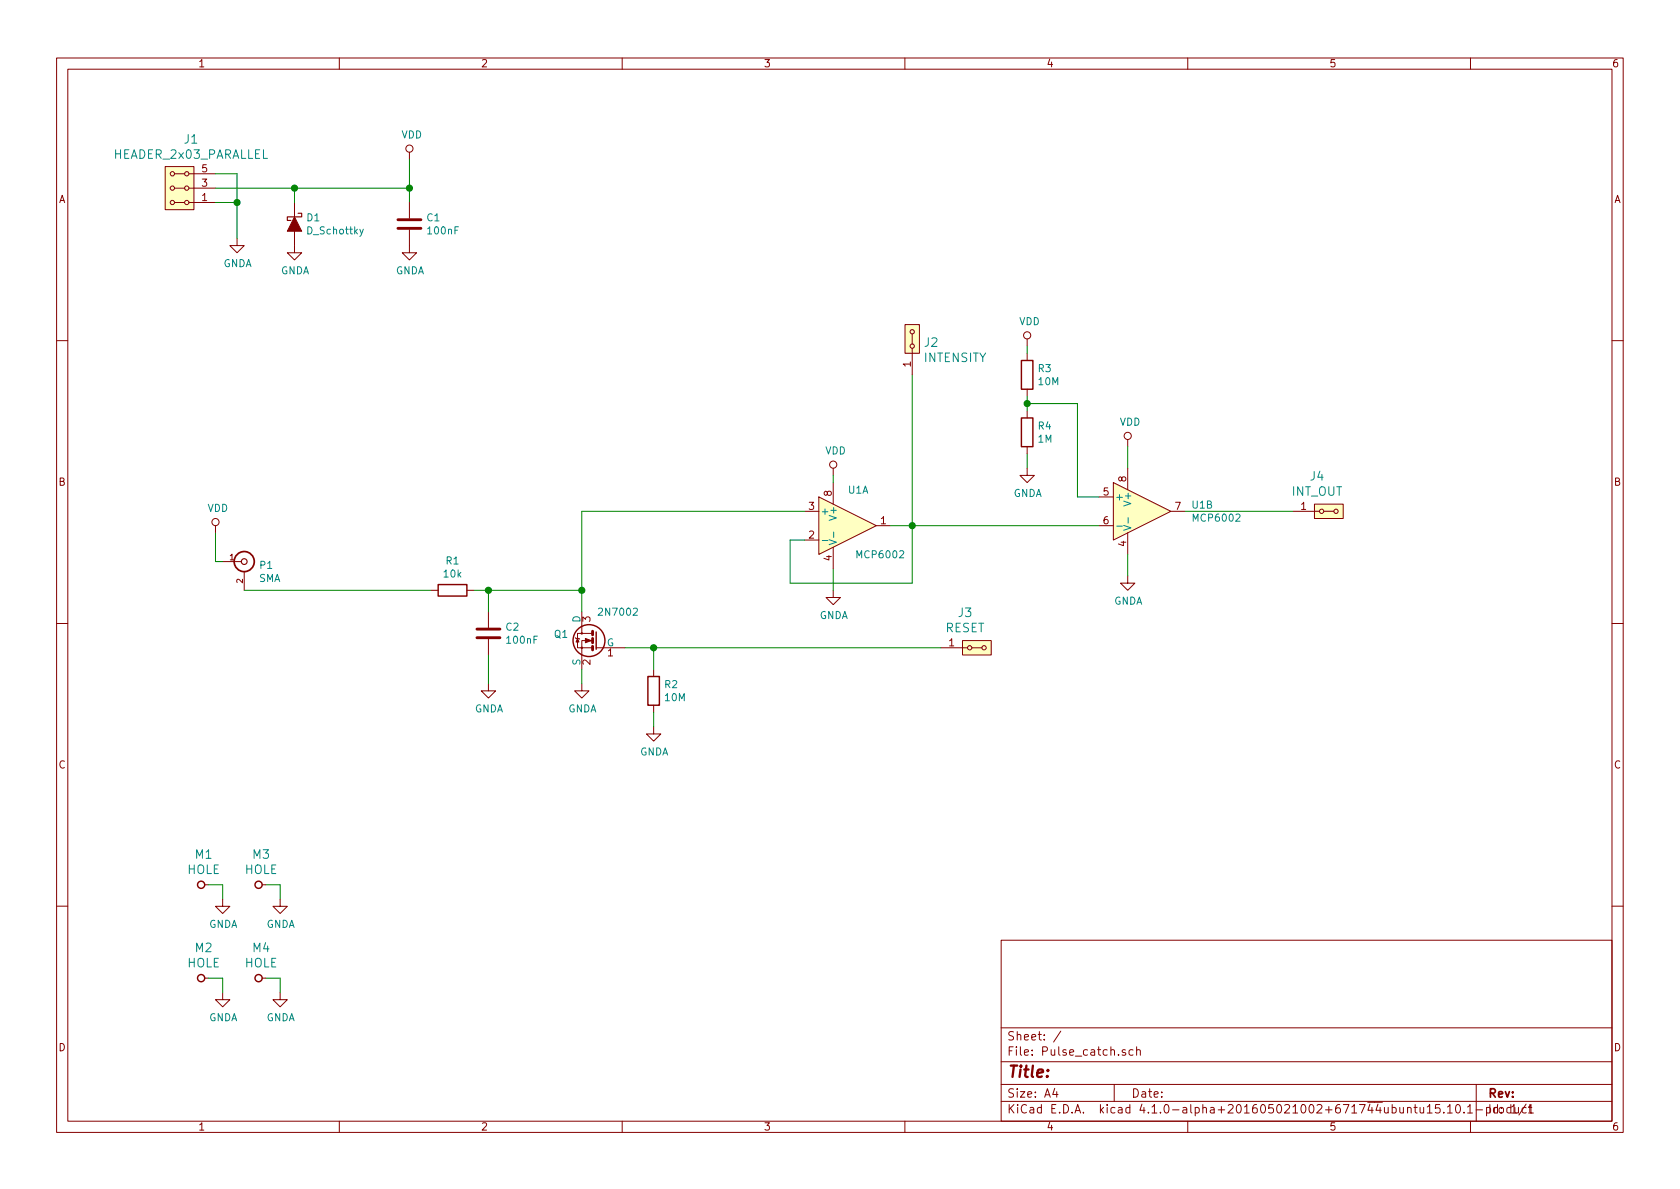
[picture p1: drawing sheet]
EESchema Schematic File Version 2
LIBS:power
LIBS:device
LIBS:transistors
LIBS:conn
LIBS:linear
LIBS:regul
LIBS:74xx
LIBS:cmos4000
LIBS:adc-dac
LIBS:memory
LIBS:xilinx
LIBS:microcontrollers
LIBS:dsp
LIBS:microchip
LIBS:analog_switches
LIBS:motorola
LIBS:texas
LIBS:intel
LIBS:audio
LIBS:interface
LIBS:digital-audio
LIBS:philips
LIBS:display
LIBS:cypress
LIBS:siliconi
LIBS:opto
LIBS:atmel
LIBS:contrib
LIBS:valves
LIBS:MLAB_HEADER
LIBS:MLAB_MECHANICAL
LIBS:Pulse_catch-cache
EELAYER 25 0
EELAYER END
$Descr A4 11693 8268
encoding utf-8
Sheet 1 1
Title ""
Date ""
Rev ""
Comp ""
Comment1 ""
Comment2 ""
Comment3 ""
Comment4 ""
$EndDescr
$Comp
L 2N7002 Q1
U 1 1
P 4150 4450
F 0 "Q1" H 4341 4496 50  0000 L CNN
F 1 "2N7002" H 3850 4650 50  0000 L CNN
F 2 "TO_SOT_Packages_SMD:SOT-23" H 4350 4375 50  0001 L CIN
F 3 "" H 4150 4450 50  0000 L CNN
	1    4150 4450
	-1   0    0    -1  
$EndComp
$Comp
L R R1
U 1 1
P 3150 4100
F 0 "R1" V 2943 4100 50  0000 C CNN
F 1 "10k" V 3034 4100 50  0000 C CNN
F 2 "Mlab_R:SMD-0805" V 3080 4100 50  0001 C CNN
F 3 "" H 3150 4100 50  0000 C CNN
	1    3150 4100
	0    1    1    0   
$EndComp
$Comp
L C C2
U 1 1
P 3400 4400
F 0 "C2" H 3515 4446 50  0000 L CNN
F 1 "100nF" H 3515 4355 50  0000 L CNN
F 2 "Capacitors_SMD:C_0805" H 3438 4250 50  0001 C CNN
F 3 "" H 3400 4400 50  0000 C CNN
	1    3400 4400
	1    0    0    -1  
$EndComp
$Comp
L R R2
U 1 1
P 4550 4800
F 0 "R2" H 4620 4846 50  0000 L CNN
F 1 "10M" H 4620 4755 50  0000 L CNN
F 2 "Mlab_R:SMD-0805" V 4480 4800 50  0001 C CNN
F 3 "" H 4550 4800 50  0000 C CNN
	1    4550 4800
	1    0    0    -1  
$EndComp
$Comp
L GNDA #PWR01
U 1 1
P 4050 4750
F 0 "#PWR01" H 4050 4500 50  0001 C CNN
F 1 "GNDA" H 4055 4577 50  0000 C CNN
F 2 "" H 4050 4750 50  0000 C CNN
F 3 "" H 4050 4750 50  0000 C CNN
	1    4050 4750
	1    0    0    -1  
$EndComp
$Comp
L GNDA #PWR02
U 1 1
P 4550 5050
F 0 "#PWR02" H 4550 4800 50  0001 C CNN
F 1 "GNDA" H 4555 4877 50  0000 C CNN
F 2 "" H 4550 5050 50  0000 C CNN
F 3 "" H 4550 5050 50  0000 C CNN
	1    4550 5050
	1    0    0    -1  
$EndComp
$Comp
L GNDA #PWR03
U 1 1
P 3400 4750
F 0 "#PWR03" H 3400 4500 50  0001 C CNN
F 1 "GNDA" H 3405 4577 50  0000 C CNN
F 2 "" H 3400 4750 50  0000 C CNN
F 3 "" H 3400 4750 50  0000 C CNN
	1    3400 4750
	1    0    0    -1  
$EndComp
$Comp
L BNC P1
U 1 1
P 1700 3900
F 0 "P1" H 1801 3876 50  0000 L CNN
F 1 "SMA" H 1801 3785 50  0000 L CNN
F 2 "Mlab_Con:SMA6251A13G50" H 1700 3900 50  0001 C CNN
F 3 "" H 1700 3900 50  0000 C CNN
	1    1700 3900
	1    0    0    -1  
$EndComp
$Comp
L VDD #PWR04
U 1 1
P 1500 3700
F 0 "#PWR04" H 1500 3550 50  0001 C CNN
F 1 "VDD" H 1517 3873 50  0000 C CNN
F 2 "" H 1500 3700 50  0000 C CNN
F 3 "" H 1500 3700 50  0000 C CNN
	1    1500 3700
	1    0    0    -1  
$EndComp
$Comp
L MCP6002 U1
U 1 1
P 5900 3650
F 0 "U1" H 5900 3900 50  0000 L CNN
F 1 "MCP6002" H 5950 3450 50  0000 L CNN
F 2 "Housings_SSOP:MSOP-8_3x3mm_Pitch0.65mm" H 5800 3700 50  0001 C CNN
F 3 "" H 5900 3800 50  0000 C CNN
	1    5900 3650
	1    0    0    -1  
$EndComp
$Comp
L MCP6002 U1
U 2 1
P 7950 3550
F 0 "U1" H 8291 3596 50  0000 L CNN
F 1 "MCP6002" H 8291 3505 50  0000 L CNN
F 2 "Housings_SSOP:MSOP-8_3x3mm_Pitch0.65mm" H 7850 3600 50  0001 C CNN
F 3 "" H 7950 3700 50  0000 C CNN
	2    7950 3550
	1    0    0    -1  
$EndComp
$Comp
L GNDA #PWR05
U 1 1
P 5800 4100
F 0 "#PWR05" H 5800 3850 50  0001 C CNN
F 1 "GNDA" H 5805 3927 50  0000 C CNN
F 2 "" H 5800 4100 50  0000 C CNN
F 3 "" H 5800 4100 50  0000 C CNN
	1    5800 4100
	1    0    0    -1  
$EndComp
$Comp
L VDD #PWR06
U 1 1
P 5800 3300
F 0 "#PWR06" H 5800 3150 50  0001 C CNN
F 1 "VDD" H 5817 3473 50  0000 C CNN
F 2 "" H 5800 3300 50  0000 C CNN
F 3 "" H 5800 3300 50  0000 C CNN
	1    5800 3300
	1    0    0    -1  
$EndComp
$Comp
L R R3
U 1 1
P 7150 2600
F 0 "R3" H 7220 2646 50  0000 L CNN
F 1 "10M" H 7220 2555 50  0000 L CNN
F 2 "Mlab_R:SMD-0805" V 7080 2600 50  0001 C CNN
F 3 "" H 7150 2600 50  0000 C CNN
	1    7150 2600
	1    0    0    -1  
$EndComp
$Comp
L R R4
U 1 1
P 7150 3000
F 0 "R4" H 7220 3046 50  0000 L CNN
F 1 "1M" H 7220 2955 50  0000 L CNN
F 2 "Mlab_R:SMD-0805" V 7080 3000 50  0001 C CNN
F 3 "" H 7150 3000 50  0000 C CNN
	1    7150 3000
	1    0    0    -1  
$EndComp
$Comp
L VDD #PWR07
U 1 1
P 7150 2400
F 0 "#PWR07" H 7150 2250 50  0001 C CNN
F 1 "VDD" H 7167 2573 50  0000 C CNN
F 2 "" H 7150 2400 50  0000 C CNN
F 3 "" H 7150 2400 50  0000 C CNN
	1    7150 2400
	1    0    0    -1  
$EndComp
Wire Wire Line
	4550 4500 4550 4650
Connection ~ 4550 4500
Wire Wire Line
	3300 4100 4050 4100
Wire Wire Line
	3400 4100 3400 4250
Wire Wire Line
	4050 3550 4050 4250
Connection ~ 3400 4100
Wire Wire Line
	4050 4650 4050 4750
Wire Wire Line
	3400 4550 3400 4750
Wire Wire Line
	1700 4100 3000 4100
Wire Wire Line
	4550 4950 4550 5050
Wire Wire Line
	1500 3700 1500 3900
Wire Wire Line
	1500 3900 1550 3900
Wire Wire Line
	5800 3300 5800 3350
Wire Wire Line
	5800 3950 5800 4100
Wire Wire Line
	4050 3550 5600 3550
Connection ~ 4050 4100
Wire Wire Line
	5600 3750 5500 3750
Wire Wire Line
	5500 3750 5500 4050
Wire Wire Line
	5500 4050 6350 4050
Wire Wire Line
	6350 4050 6350 2600
Wire Wire Line
	6200 3650 7650 3650
$Comp
L GNDA #PWR08
U 1 1
P 7150 3250
F 0 "#PWR08" H 7150 3000 50  0001 C CNN
F 1 "GNDA" H 7155 3077 50  0000 C CNN
F 2 "" H 7150 3250 50  0000 C CNN
F 3 "" H 7150 3250 50  0000 C CNN
	1    7150 3250
	1    0    0    -1  
$EndComp
Wire Wire Line
	7150 3250 7150 3150
Wire Wire Line
	7150 2750 7150 2850
Wire Wire Line
	7150 2450 7150 2400
Wire Wire Line
	7150 2800 7500 2800
Wire Wire Line
	7500 2800 7500 3450
Wire Wire Line
	7500 3450 7650 3450
Connection ~ 7150 2800
Connection ~ 6350 3650
$Comp
L GNDA #PWR09
U 1 1
P 7850 4000
F 0 "#PWR09" H 7850 3750 50  0001 C CNN
F 1 "GNDA" H 7855 3827 50  0000 C CNN
F 2 "" H 7850 4000 50  0000 C CNN
F 3 "" H 7850 4000 50  0000 C CNN
	1    7850 4000
	1    0    0    -1  
$EndComp
$Comp
L VDD #PWR010
U 1 1
P 7850 3100
F 0 "#PWR010" H 7850 2950 50  0001 C CNN
F 1 "VDD" H 7867 3273 50  0000 C CNN
F 2 "" H 7850 3100 50  0000 C CNN
F 3 "" H 7850 3100 50  0000 C CNN
	1    7850 3100
	1    0    0    -1  
$EndComp
Wire Wire Line
	7850 3100 7850 3250
Wire Wire Line
	7850 3850 7850 4000
$Comp
L HEADER_2x03_PARALLEL J1
U 1 1
P 1250 1300
F 0 "J1" H 1169 963 60  0000 C CNN
F 1 "HEADER_2x03_PARALLEL" H 1169 1069 60  0000 C CNN
F 2 "Mlab_Pin_Headers:Straight_2x03" H 1250 1400 60  0001 C CNN
F 3 "" H 1250 1400 60  0000 C CNN
	1    1250 1300
	-1   0    0    1   
$EndComp
$Comp
L D_Schottky D1
U 1 1
P 2050 1550
F 0 "D1" V 2004 1629 50  0000 L CNN
F 1 "D_Schottky" V 2095 1629 50  0000 L CNN
F 2 "Diodes_SMD:SMA_Standard" H 2050 1550 50  0001 C CNN
F 3 "" H 2050 1550 50  0000 C CNN
	1    2050 1550
	0    1    1    0   
$EndComp
$Comp
L GNDA #PWR011
U 1 1
P 1650 1650
F 0 "#PWR011" H 1650 1400 50  0001 C CNN
F 1 "GNDA" H 1655 1477 50  0000 C CNN
F 2 "" H 1650 1650 50  0000 C CNN
F 3 "" H 1650 1650 50  0000 C CNN
	1    1650 1650
	1    0    0    -1  
$EndComp
Wire Wire Line
	1650 1200 1650 1650
Wire Wire Line
	1500 1400 1650 1400
Wire Wire Line
	1650 1200 1500 1200
Wire Wire Line
	1500 1300 2850 1300
Wire Wire Line
	2050 1300 2050 1400
Connection ~ 1650 1400
$Comp
L GNDA #PWR012
U 1 1
P 2050 1700
F 0 "#PWR012" H 2050 1450 50  0001 C CNN
F 1 "GNDA" H 2055 1527 50  0000 C CNN
F 2 "" H 2050 1700 50  0000 C CNN
F 3 "" H 2050 1700 50  0000 C CNN
	1    2050 1700
	1    0    0    -1  
$EndComp
$Comp
L VDD #PWR013
U 1 1
P 2850 1100
F 0 "#PWR013" H 2850 950 50  0001 C CNN
F 1 "VDD" H 2867 1273 50  0000 C CNN
F 2 "" H 2850 1100 50  0000 C CNN
F 3 "" H 2850 1100 50  0000 C CNN
	1    2850 1100
	1    0    0    -1  
$EndComp
Wire Wire Line
	2850 1100 2850 1400
Connection ~ 2050 1300
$Comp
L C C1
U 1 1
P 2850 1550
F 0 "C1" H 2965 1596 50  0000 L CNN
F 1 "100nF" H 2965 1505 50  0000 L CNN
F 2 "Capacitors_SMD:C_0805" H 2888 1400 50  0001 C CNN
F 3 "" H 2850 1550 50  0000 C CNN
	1    2850 1550
	1    0    0    -1  
$EndComp
Connection ~ 2850 1300
$Comp
L GNDA #PWR014
U 1 1
P 2850 1700
F 0 "#PWR014" H 2850 1450 50  0001 C CNN
F 1 "GNDA" H 2855 1527 50  0000 C CNN
F 2 "" H 2850 1700 50  0000 C CNN
F 3 "" H 2850 1700 50  0000 C CNN
	1    2850 1700
	1    0    0    -1  
$EndComp
$Comp
L HEADER_2x01_PARALLEL J4
U 1 1
P 9250 3550
F 0 "J4" H 9168 3797 60  0000 C CNN
F 1 "INT_OUT" H 9168 3691 60  0000 C CNN
F 2 "Mlab_Pin_Headers:Straight_2x01" H 9250 3550 60  0001 C CNN
F 3 "" H 9250 3550 60  0000 C CNN
	1    9250 3550
	1    0    0    -1  
$EndComp
Wire Wire Line
	9000 3550 8250 3550
$Comp
L HEADER_2x01_PARALLEL J2
U 1 1
P 6350 2350
F 0 "J2" V 6322 2272 60  0000 R CNN
F 1 "INTENSITY" V 6216 2272 60  0000 R CNN
F 2 "Mlab_Pin_Headers:Straight_2x01" H 6350 2350 60  0001 C CNN
F 3 "" H 6350 2350 60  0000 C CNN
	1    6350 2350
	0    -1   -1   0   
$EndComp
$Comp
L HEADER_2x01_PARALLEL J3
U 1 1
P 6800 4500
F 0 "J3" H 6718 4747 60  0000 C CNN
F 1 "RESET" H 6718 4641 60  0000 C CNN
F 2 "Mlab_Pin_Headers:Straight_2x01" H 6800 4500 60  0001 C CNN
F 3 "" H 6800 4500 60  0000 C CNN
	1    6800 4500
	1    0    0    -1  
$EndComp
Wire Wire Line
	4350 4500 6550 4500
$Comp
L HOLE M1
U 1 1
P 1400 6150
F 0 "M1" H 1418 6364 60  0000 C CNN
F 1 "HOLE" H 1418 6258 60  0000 C CNN
F 2 "Mlab_Mechanical:MountingHole_3mm" H 1400 6150 60  0001 C CNN
F 3 "" H 1400 6150 60  0000 C CNN
	1    1400 6150
	1    0    0    -1  
$EndComp
$Comp
L GNDA #PWR015
U 1 1
P 1550 6250
F 0 "#PWR015" H 1550 6000 50  0001 C CNN
F 1 "GNDA" H 1555 6077 50  0000 C CNN
F 2 "" H 1550 6250 50  0000 C CNN
F 3 "" H 1550 6250 50  0000 C CNN
	1    1550 6250
	1    0    0    -1  
$EndComp
Wire Wire Line
	1450 6150 1550 6150
Wire Wire Line
	1550 6150 1550 6250
$Comp
L HOLE M3
U 1 1
P 1800 6150
F 0 "M3" H 1818 6364 60  0000 C CNN
F 1 "HOLE" H 1818 6258 60  0000 C CNN
F 2 "Mlab_Mechanical:MountingHole_3mm" H 1800 6150 60  0001 C CNN
F 3 "" H 1800 6150 60  0000 C CNN
	1    1800 6150
	1    0    0    -1  
$EndComp
$Comp
L GNDA #PWR016
U 1 1
P 1950 6250
F 0 "#PWR016" H 1950 6000 50  0001 C CNN
F 1 "GNDA" H 1955 6077 50  0000 C CNN
F 2 "" H 1950 6250 50  0000 C CNN
F 3 "" H 1950 6250 50  0000 C CNN
	1    1950 6250
	1    0    0    -1  
$EndComp
Wire Wire Line
	1850 6150 1950 6150
Wire Wire Line
	1950 6150 1950 6250
$Comp
L HOLE M2
U 1 1
P 1400 6800
F 0 "M2" H 1418 7014 60  0000 C CNN
F 1 "HOLE" H 1418 6908 60  0000 C CNN
F 2 "Mlab_Mechanical:MountingHole_3mm" H 1400 6800 60  0001 C CNN
F 3 "" H 1400 6800 60  0000 C CNN
	1    1400 6800
	1    0    0    -1  
$EndComp
$Comp
L GNDA #PWR017
U 1 1
P 1550 6900
F 0 "#PWR017" H 1550 6650 50  0001 C CNN
F 1 "GNDA" H 1555 6727 50  0000 C CNN
F 2 "" H 1550 6900 50  0000 C CNN
F 3 "" H 1550 6900 50  0000 C CNN
	1    1550 6900
	1    0    0    -1  
$EndComp
Wire Wire Line
	1450 6800 1550 6800
Wire Wire Line
	1550 6800 1550 6900
$Comp
L HOLE M4
U 1 1
P 1800 6800
F 0 "M4" H 1818 7014 60  0000 C CNN
F 1 "HOLE" H 1818 6908 60  0000 C CNN
F 2 "Mlab_Mechanical:MountingHole_3mm" H 1800 6800 60  0001 C CNN
F 3 "" H 1800 6800 60  0000 C CNN
	1    1800 6800
	1    0    0    -1  
$EndComp
$Comp
L GNDA #PWR018
U 1 1
P 1950 6900
F 0 "#PWR018" H 1950 6650 50  0001 C CNN
F 1 "GNDA" H 1955 6727 50  0000 C CNN
F 2 "" H 1950 6900 50  0000 C CNN
F 3 "" H 1950 6900 50  0000 C CNN
	1    1950 6900
	1    0    0    -1  
$EndComp
Wire Wire Line
	1850 6800 1950 6800
Wire Wire Line
	1950 6800 1950 6900
$EndSCHEMATC
